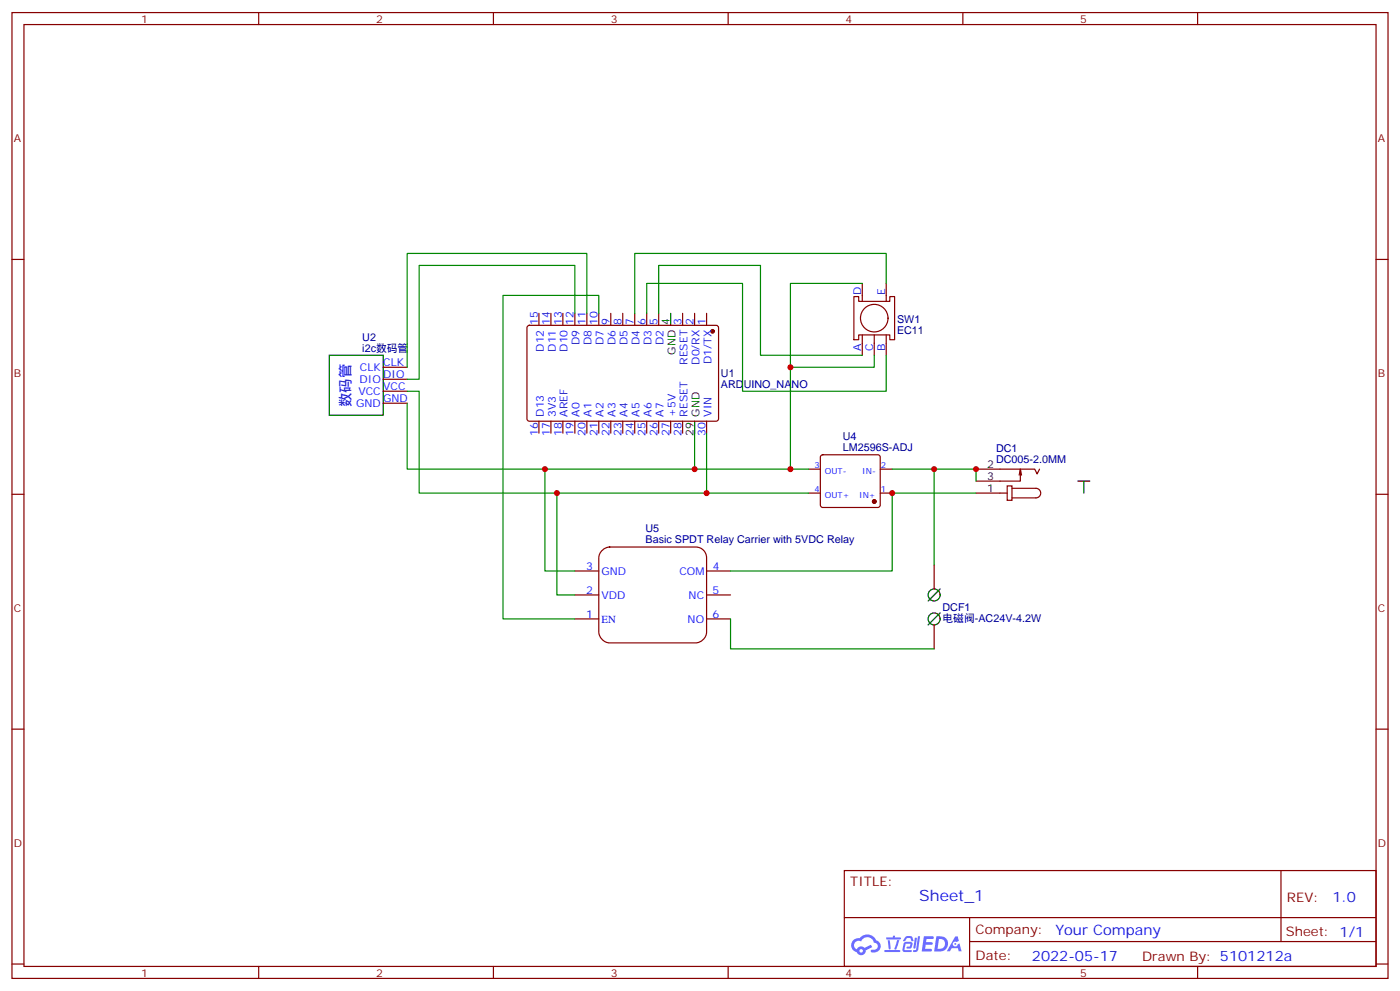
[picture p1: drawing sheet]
<svg xmlns="http://www.w3.org/2000/svg" width="412mm" height="292mm" viewBox="0 0 412 292" stroke-linecap="round" stroke-linejoin="round" font-family="sans-serif">
<g fill="none" stroke="#870000" stroke-width=".35">
<path d="M3.5 3.7h405.4v284.3h-405.4zM7.1 7.2h398.2v277.3h-398.2zM76.2 3.7v3.5M145.3 3.7v3.5M214.5 3.7v3.5M283.6 3.7v3.5M352.8 3.7v3.5M3.5 76.4h3.6M405.3 76.4h3.6M3.5 145.5h3.6M405.3 145.5h3.6M3.5 214.7h3.6"/>
<path d="M405.3 214.7h3.6M248.7 256.3h156.6v28.2h-156.6zM377.3 256.3v20.9M248.7 270.1h156.5M285.6 277.2h119.6M285.6 270.1v14.2M3.5 283.8h3.6M76.2 284.5v3.5M145.3 284.5v3.5M214.5 284.5v3.5M283.6 284.5v3.5M352.8 284.5v3.5"/>
<path d="M405.3 283.8h3.6"/>
</g>
<g fill="#5487ff">
<path d="M272.1 275.6h2.6l.3 .2-.1 .6h-2l-.1 1h1.6l.4 .4-.4 .3h-1.7l-.2 1.2 1.8 .1 .3 .3-.2 .4h-2.9z"/>
<path d="M281.4 275.7h.7l.4 1.3-.7 .3a.74 .74 0 0 0-1.1 .3 .74 .74 0 0 0 .5 1.1 .74 .74 0 0 0 .9-.7l.5-.3 .7 2.4h-.9l-.2-1h-1.9l-.5 1h-.9z"/>
<path d="M269.5 276.1h.6l-.4 2.9a.31 .31 0 0 1-.3 .3 .31 .31 0 0 1-.3-.3z"/>
<path d="M270.4 275.6h.6l-.5 4a.89 .89 0 0 1-.7 .7 .89 .89 0 0 1-.9-.3l1-.5z"/>
<path d="M266.8 275.8l.6-.2 1.2 .1 .5 1.3-.6 .1-.4-.9-1 .1a.95 .95 0 0 1-1 .8l-.1-.2z"/>
<path d="M266.4 277.5l1.8-.2a1.04 1.04 0 0 1 .6 1.1 1.04 1.04 0 0 1-.8 .9h-.7a.29 .29 0 0 1-.3-.4 .29 .29 0 0 1 .3-.2h.7l.2-.8h-1.4l-.4 1.7 1.9 .1a.29 .29 0 0 1 .3 .3 .29 .29 0 0 1-.3 .3h-2l-.4-.3 .2-2.1z"/>
<path d="M260.5 279.7h4.4a.3 .3 0 0 1 .3 .3 .3 .3 0 0 1-.3 .3h-4.3z"/>
<path d="M264.3 276.8h.6l-.5 1.6a1.02 1.02 0 0 1-.7 1.2l-.2-.3z"/>
<path d="M261.5 276.8h.6l.3 2.4-.3 .3-.3-.2z"/>
<path d="M261.1 276h1.9l.2-.5h.5l-.1 .5h1.5a.29 .29 0 0 1 .3 .3 .29 .29 0 0 1-.3 .3h-3.9z"/>
<path d="M275.8 275.6l-.6 4.5h1.4a2.27 2.27 0 0 0 2.7-2.3 2.27 2.27 0 0 0-2.7-2.2zM276.6 276.4a1.5 1.5 0 0 1 1.8 1.6 1.5 1.5 0 0 1-1.9 1.3h-.3z"/>
<path d="M251.4 276.8a2.09 2.09 0 0 0 1 3.5 1.37 1.37 0 0 0 1.5 .9 1.37 1.37 0 0 0 1.1-1.4l2-1-.5-.7-1.8 1a1.4 1.4 0 0 0-2.3 .4 1.32 1.32 0 0 1-.6-1.9 1.32 1.32 0 0 1 1.9-.4 2.02 2.02 0 0 1 2-1.3 2.02 2.02 0 0 1 1.8 1.6 1.09 1.09 0 0 1 1.1 1.4 1.09 1.09 0 0 1-1.6 .7 .41 .41 0 0 0-.5 .3 .41 .41 0 0 0 .4 .5 1.89 1.89 0 0 0 2.4-1.2 1.89 1.89 0 0 0-1.2-2.4 2.98 2.98 0 0 0-5-.6l-1 .1zM253.2 279.9a.52 .52 0 0 1 1 0 .52 .52 0 0 1-1 0z"/>
<circle cx="281.4" cy="277.9" r=".28"/>
</g>
<g fill="none" stroke="#870000" stroke-width=".35">
<path d="M155.5 96l.4-.2h55.3l.5 .7-.1 27.1-.6 .4-55.3-.1-.5-.6v-26.8zM158.7 92.3v3.5M162.3 92.3v3.5M165.8 92.3v3.5M169.3 92.3v3.5M172.9 92.3v3.5M176.4 92.3v3.5M179.9 92.3v3.5M183.4 92.3v3.5M187 92.3v3.5M190.5 92.3v3.5M194 92.3v3.5"/>
<path d="M201.1 92.3v3.5M204.6 92.3v3.5M208.1 92.3v3.5M251.5 87.3h1.4v1.4h9.2v-1.4h1.4v12.7h-1.4v-1.4h-9.2v1.4h-1.4zM254 98.6v6M254 83.4v5.3M257.5 98.6v6M261.1 83.4v5.3M261.1 98.6v6M112.9 118.7h7M112.9 115.2h7M112.9 111.7h7"/>
<path d="M112.9 108.1h7M158.7 124v3.5M162.3 124v3.5M165.8 124v3.5M169.3 124v3.5M172.9 124v3.5M176.4 124v3.5M179.9 124v3.5M183.4 124v3.5M187 124v3.5M190.5 124v3.5M194 124v3.5"/>
<path d="M197.6 124v3.5M201.1 124v3.5M208.1 124v3.5M238.1 138.1h3.6M241.9 134.1l.5-.2h16.2l.5 .2 .2 .5v14.1l-.2 .5-.5 .2h-16.2l-.5-.2-.2-.5v-14.1zM259.3 138.1h3.5M287.5 138.1h17.3l.7 1.4 .7-1.4M300.6 138.1l-.4 1.8M300.9 139.9l-.3-1.8v3.5h-13.1M238.1 145.2h3.6M259.3 145.2h3.5M287.5 145.2h9.2"/>
<path d="M296.7 143.1h1.4v4.2h-1.4zM298.1 143.8h7.1a1.41 1.41 0 0 1 1.4 1.4 1.41 1.41 0 0 1-1.4 1.4h-7.1M275.2 166.3v7.1M275.2 184v7"/>
<circle cx="257.5" cy="93.7" r="4.1"/>
</g>
<g fill="#870000" stroke="#870000" stroke-width=".35">
<circle cx="209.9" cy="97.5" r=".53"/>
<circle cx="257.5" cy="147.6" r=".53"/>
</g>
<g fill="none" stroke="#000" stroke-width=".35">
<path d="M197.6 92.3v3.5M97 104.6h15.9v17.6h-15.9zM204.6 124v3.5M317.5 141.6h3.5M319.3 141.6v3.6M276.9 173.4l-3.5 3.5M276.9 180.4l-3.5 3.6"/>
<circle cx="275.2" cy="175.2" r="1.76"/>
<circle cx="275.2" cy="182.2" r="1.76"/>
</g>
<path d="M177.2 162.2a3.4 3.4 0 0 1 2.4-1.2h25.4a3.2 3.2 0 0 1 3.1 3.2v21.9a3.4 3.4 0 0 1-3.1 3.2h-25.4a3.4 3.4 0 0 1-3.2-3.2v-21.9l.1-.7z" fill="#fff" stroke="#870000" stroke-width=".35"/>
<path d="M169.3 175.2h7.1M169.3 168.1h7.1M208.1 175.2h7.1M208.1 168.1h7.1M169.3 182.2h7.1M208.1 182.2h7.1" fill="none" stroke="#870000" stroke-width=".35"/>
<g fill="none" stroke="#008700" stroke-width=".35">
<path d="M169.3 92.3v-14.2h-45.8v33.6h-3.6M172.9 92.3v-17.7h-53v33.5M176.4 92.3v-5.3h-28.2v95.2h21.1M190.5 92.3v-8.9h28.2v31.8h42.4v-10.6M194 92.3v-14.2h30v26.5h30M254 83.4h-21.2v54.7M261.1 83.4v-8.8h-74.1v17.7M119.9 118.7v19.4h40.6M119.9 115.2h3.6v30h40.5M257.5 104.6v3.5h-24.7M204.6 127.5v10.6h-44.1v30h8.8M204.6 138.1h33.5"/>
<path d="M208.1 127.5v17.7h-44.1v30h5.3M262.8 138.1h24.7v3.5M275.2 138.1v28.2M208.1 145.2h30M287.5 145.2h-24.7v22.9h-47.6M215.2 182.2v8.8h60"/>
</g>
<g fill="#c00">
<circle cx="287.5" cy="138.1" r=".88"/>
<circle cx="275.2" cy="138.1" r=".88"/>
<circle cx="262.8" cy="145.2" r=".88"/>
<circle cx="204.6" cy="138.1" r=".88"/>
<circle cx="208.1" cy="145.2" r=".88"/>
<circle cx="232.8" cy="138.1" r=".88"/>
<circle cx="232.8" cy="108.1" r=".88"/>
<circle cx="160.5" cy="138.1" r=".88"/>
<circle cx="164" cy="145.2" r=".88"/>
</g>
<text font-size="4.6" fill="#00f" x="270.8" y="265.3">Sheet_1</text>
<g font-size="4.2" fill="#00f">
<text x="103.3" y="119.8" transform="rotate(-90 103.3 119.8)">数码管</text>
<text x="392.5" y="265.6">1.0</text>
<text x="310.9" y="275.1">Your Company</text>
<text x="304" y="282.9">2022-05-17</text>
</g>
<g font-size="3.9" fill="#800">
<text x="250.5" y="260.9">TITLE:</text>
<text x="379.1" y="265.6">REV:</text>
<text x="287.4" y="275.1">Company:</text>
<text x="378.7" y="275.7">Sheet: 1/1</text>
<text x="287.4" y="282.8">Date:</text>
<text x="336.4" y="282.8">Drawn By: 5101212a</text>
</g>
<g font-size="3.2" fill="#800">
<text x="41.6" y="6.7">1</text>
<text x="110.8" y="6.7">2</text>
<text x="179.9" y="6.7">3</text>
<text x="249.1" y="6.7">4</text>
<text x="318.2" y="6.7">5</text>
<text x="4.1" y="41.8">A</text>
<text x="405.9" y="41.8">A</text>
<text x="4.1" y="110.9">B</text>
<text x="405.9" y="110.9">B</text>
<text x="4.1" y="180.1">C</text>
<text x="405.9" y="180.1">C</text>
<text x="4.1" y="249.2">D</text>
<text x="405.9" y="249.2">D</text>
<text x="41.6" y="287.5">1</text>
<text x="110.8" y="287.5">2</text>
<text x="179.9" y="287.5">3</text>
<text x="249.1" y="287.5">4</text>
<text x="318.2" y="287.5">5</text>
</g>
<g font-size="3.2" fill="#00f">
<text x="253.6" y="87" transform="rotate(-90 253.6 87)">D</text>
<text x="260.7" y="87" transform="rotate(-90 260.7 87)">E</text>
<text x="158.4" y="95.6" transform="rotate(-90 158.4 95.6)">15</text>
<text x="161.9" y="95.6" transform="rotate(-90 161.9 95.6)">14</text>
<text x="165.5" y="95.6" transform="rotate(-90 165.5 95.6)">13</text>
<text x="169" y="95.6" transform="rotate(-90 169 95.6)">12</text>
<text x="172.5" y="95.6" transform="rotate(-90 172.5 95.6)">11</text>
<text x="176" y="95.6" transform="rotate(-90 176 95.6)">10</text>
<text x="179.6" y="95.6" transform="rotate(-90 179.6 95.6)">9</text>
<text x="183.1" y="95.6" transform="rotate(-90 183.1 95.6)">8</text>
<text x="186.6" y="95.6" transform="rotate(-90 186.6 95.6)">7</text>
<text x="190.1" y="95.6" transform="rotate(-90 190.1 95.6)">6</text>
<text x="193.7" y="95.6" transform="rotate(-90 193.7 95.6)">5</text>
<text x="200.7" y="95.6" transform="rotate(-90 200.7 95.6)">3</text>
<text x="204.3" y="95.6" transform="rotate(-90 204.3 95.6)">2</text>
<text x="207.8" y="95.6" transform="rotate(-90 207.8 95.6)">1</text>
<text x="170.7" y="101.5" transform="rotate(-90 170.7 101.5)">D9</text>
<text x="174.3" y="101.5" transform="rotate(-90 174.3 101.5)">D8</text>
<text x="177.8" y="101.5" transform="rotate(-90 177.8 101.5)">D7</text>
<text x="181.3" y="101.5" transform="rotate(-90 181.3 101.5)">D6</text>
<text x="184.9" y="101.5" transform="rotate(-90 184.9 101.5)">D5</text>
<text x="188.4" y="101.5" transform="rotate(-90 188.4 101.5)">D4</text>
<text x="191.9" y="101.5" transform="rotate(-90 191.9 101.5)">D3</text>
<text x="195.4" y="101.5" transform="rotate(-90 195.4 101.5)">D2</text>
<text x="112.9" y="107.8">CLK</text>
<text x="160.2" y="103.6" transform="rotate(-90 160.2 103.6)">D12</text>
<text x="163.7" y="103.6" transform="rotate(-90 163.7 103.6)">D11</text>
<text x="167.2" y="103.6" transform="rotate(-90 167.2 103.6)">D10</text>
<text x="202.5" y="107.4" transform="rotate(-90 202.5 107.4)">RESET</text>
<text x="206" y="107.4" transform="rotate(-90 206 107.4)">D0/RX</text>
<text x="209.5" y="107.1" transform="rotate(-90 209.5 107.1)">D1/TX</text>
<text x="253.6" y="103.2" transform="rotate(-90 253.6 103.2)">A</text>
<text x="257.2" y="103.3" transform="rotate(-90 257.2 103.3)">C</text>
<text x="260.7" y="103.2" transform="rotate(-90 260.7 103.2)">B</text>
<text x="105.9" y="112.7">DIO</text>
<text x="106" y="109.2">CLK</text>
<text x="112.9" y="111.3">DIO</text>
<text x="104.9" y="119.8">GND</text>
<text x="105.6" y="116.2">VCC</text>
<text x="112.9" y="118.4">GND</text>
<text x="112.9" y="114.8">VCC</text>
<text x="160.2" y="122.7" transform="rotate(-90 160.2 122.7)">D13</text>
<text x="163.7" y="122.7" transform="rotate(-90 163.7 122.7)">3V3</text>
<text x="167.2" y="122.7" transform="rotate(-90 167.2 122.7)">AREF</text>
<text x="170.7" y="122.7" transform="rotate(-90 170.7 122.7)">A0</text>
<text x="174.3" y="122.7" transform="rotate(-90 174.3 122.7)">A1</text>
<text x="177.8" y="122.7" transform="rotate(-90 177.8 122.7)">A2</text>
<text x="181.3" y="122.7" transform="rotate(-90 181.3 122.7)">A3</text>
<text x="184.9" y="122.7" transform="rotate(-90 184.9 122.7)">A4</text>
<text x="188.4" y="122.7" transform="rotate(-90 188.4 122.7)">A5</text>
<text x="191.9" y="122.7" transform="rotate(-90 191.9 122.7)">A6</text>
<text x="195.4" y="122.7" transform="rotate(-90 195.4 122.7)">A7</text>
<text x="199" y="122.7" transform="rotate(-90 199 122.7)">+5V</text>
<text x="202.5" y="122.7" transform="rotate(-90 202.5 122.7)">RESET</text>
<text x="209.5" y="122.7" transform="rotate(-90 209.5 122.7)">VIN</text>
<text x="158.4" y="128.2" transform="rotate(-90 158.4 128.2)">16</text>
<text x="161.9" y="128.2" transform="rotate(-90 161.9 128.2)">17</text>
<text x="165.5" y="128.2" transform="rotate(-90 165.5 128.2)">18</text>
<text x="169" y="128.2" transform="rotate(-90 169 128.2)">19</text>
<text x="172.5" y="128.2" transform="rotate(-90 172.5 128.2)">20</text>
<text x="176" y="128.2" transform="rotate(-90 176 128.2)">21</text>
<text x="179.6" y="128.2" transform="rotate(-90 179.6 128.2)">22</text>
<text x="183.1" y="128.2" transform="rotate(-90 183.1 128.2)">23</text>
<text x="186.6" y="128.2" transform="rotate(-90 186.6 128.2)">24</text>
<text x="190.1" y="128.2" transform="rotate(-90 190.1 128.2)">25</text>
<text x="193.7" y="128.2" transform="rotate(-90 193.7 128.2)">26</text>
<text x="197.2" y="128.2" transform="rotate(-90 197.2 128.2)">27</text>
<text x="200.7" y="128.2" transform="rotate(-90 200.7 128.2)">28</text>
<text x="207.8" y="128.2" transform="rotate(-90 207.8 128.2)">30</text>
<text x="172.7" y="167.9">3</text>
<text x="210" y="167.9">4</text>
<text x="177.2" y="169.3">GND</text>
<text x="200.1" y="169.3">COM</text>
<text x="172.7" y="175">2</text>
<text x="177.2" y="176.4">VDD</text>
<text x="202.8" y="176.2">NC</text>
<text x="209.9" y="174.8">5</text>
<text x="172.7" y="182">1</text>
<text x="177.2" y="183.4">EN</text>
<text x="202.6" y="183.3">NO</text>
<text x="209.9" y="181.9">6</text>
</g>
<g font-size="3.2">
<text x="197.2" y="95.6" transform="rotate(-90 197.2 95.6)">4</text>
<text x="199" y="104.4" transform="rotate(-90 199 104.4)">GND</text>
<text x="206" y="122.7" transform="rotate(-90 206 122.7)">GND</text>
<text x="204.3" y="128.2" transform="rotate(-90 204.3 128.2)">29</text>
<text x="290.8" y="137.8">2</text>
<text x="290.8" y="141.3">3</text>
<text x="290.8" y="144.8">1</text>
</g>
<g font-size="3.2" fill="#000080">
<text x="264.2" y="95.2">SW1</text>
<text x="106.7" y="100.4">U2</text>
<text x="264.2" y="98.4">EC11</text>
<text x="106.7" y="103.5">i2c数码管</text>
<text x="212.4" y="111">U1</text>
<text x="212.4" y="114.3">ARDUINO_NANO</text>
<text x="248.3" y="129.6">U4</text>
<text x="248.3" y="132.8">LM2596S-ADJ</text>
<text x="293.4" y="136.3">DC005-2.0MM</text>
<text x="293.4" y="133.1">DC1</text>
<text x="190.2" y="160">Basic SPDT Relay Carrier with 5VDC Relay</text>
<text x="190.2" y="156.8">U5</text>
<text x="277.6" y="179.8">DCF1</text>
<text x="277.6" y="183">电磁阀-AC24V-4.2W</text>
</g>
<g font-size="2.5" fill="#00f">
<text x="239.9" y="137.8">3</text>
<text x="259.5" y="137.8">2</text>
<text x="243" y="139.5">OUT-</text>
<text x="254" y="139.5">IN-</text>
<text x="239.9" y="144.8">4</text>
<text x="243" y="146.6">OUT+</text>
<text x="253.1" y="146.6">IN+</text>
<text x="259.5" y="144.8">1</text>
</g>
</svg>
